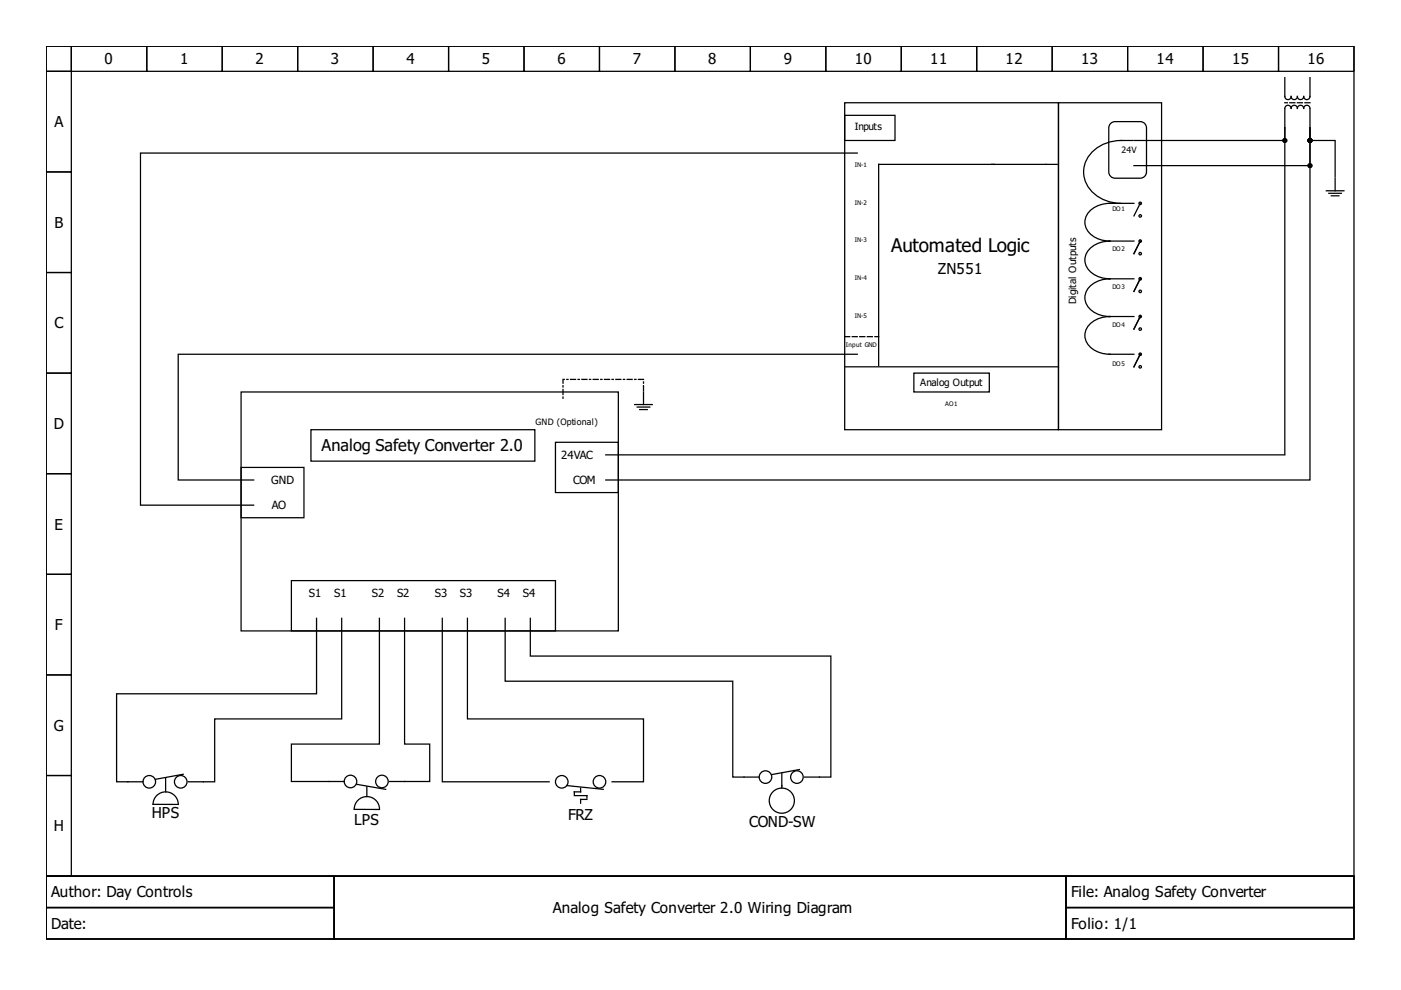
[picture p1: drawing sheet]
<svg xmlns="http://www.w3.org/2000/svg" width="297mm" height="210mm" viewBox="0 0 297 210" stroke-linecap="round" stroke-linejoin="round" font-family="sans-serif">
<g fill="none" stroke="#000" stroke-width=".27">
<path d="M9.8 9.8h277.3v176h-277.3zM9.8 9.8h5.3v5.3h-5.3zM9.8 15.1h5.3v21.4h-5.3zM15.1 9.8h16v5.3h-16zM31.1 9.8h16v5.3h-16zM47.1 9.8h16v5.3h-16zM63.1 9.8h16v5.3h-16zM79.1 9.8h16v5.3h-16zM95.1 9.8h16v5.3h-16zM111.1 9.8h16v5.3h-16zM127.1 9.8h16v5.3h-16zM143.1 9.8h16v5.3h-16z"/>
<path d="M159.1 9.8h16v5.3h-16zM175.1 9.8h16v5.3h-16zM191.1 9.8h16v5.3h-16zM207.1 9.8h16v5.3h-16zM223.1 9.8h16v5.3h-16zM239.1 9.8h16v5.3h-16zM255.1 9.8h16v5.3h-16zM271.1 9.8h16v5.3h-16zM272.4 16.5v4a.67 .67 0 0 0 .7 .6 .67 .67 0 0 0 .6-.6 .67 .67 0 0 0 .7 .6 .67 .67 0 0 0 .7-.6 .67 .67 0 0 0 .6 .6 .67 .67 0 0 0 .7-.6 .67 .67 0 0 0 .7 .6 .67 .67 0 0 0 .6-.6v-4M9.8 36.5h5.3v21.3h-5.3zM179.1 21.8h45.3v69.3h-45.3zM179.1 24.5h10.7v5.3h-10.7z"/>
<path d="M181.8 32.5h-152v74.6h24M224.1 34.9h-37.8v42.6M224.4 21.8h21.9v69.3h-21.9zM235.3 26.3l.7-.4 .4-.1h5.3a1.33 1.33 0 0 1 1.4 1.3v9.4a1.33 1.33 0 0 1-1.4 1.3h-5.3a1.33 1.33 0 0 1-1.3-1.3v-9.4zM237.7 29.8a7.7 7.7 0 0 0-7.9 5.7 6.7 6.7 0 0 0 5.5 7.3l2.3 .3M237.7 29.8h2.4M272.4 23a.67 .67 0 0 1 .7-.7 .67 .67 0 0 1 .6 .7 .67 .67 0 0 1 .7-.7 .67 .67 0 0 1 .7 .7 .67 .67 0 0 1 .6-.7 .67 .67 0 0 1 .7 .7 .67 .67 0 0 1 .7-.7 .67 .67 0 0 1 .6 .7M272.4 23.1v4M272.4 27.1v2.7h-32M272.4 27.1v69.3h-144M277.7 23.1v4M277.7 27.1v2.7h5.4v7.7"/>
<path d="M277.7 27.1v8h-37.3M277.7 27.1v74.7h-149.3M283.1 37.8v2.7M9.8 57.8h5.3v21.3h-5.3zM235.1 43.1h5.3M235.1 51.1h5.3M235.1 59.1h5.3M235.3 43.1a5.1 5.1 0 0 0-5.2 3.3 4 4 0 0 0 3.4 4.5l1.8 .2a5.1 5.1 0 0 0-5.2 3.3 4 4 0 0 0 3.4 4.5l1.8 .2a5.1 5.1 0 0 0-5.2 3.3 4 4 0 0 0 3.4 4.5l1.8 .2a5.1 5.1 0 0 0-5.2 3.3 4 4 0 0 0 3.4 4.5l1.8 .2M241.7 51.1l-1.3 2.7M241.7 59.1l-1.3 2.7M241.7 43.1l-1.3 2.7M281.2 40.5h3.7"/>
<path d="M281.7 41h2.7M282.3 41.5h1.6M9.8 79.1h5.3v21.3h-5.3zM179.1 77.8h45.3M181.8 75.1h-144v26.7h16M193.8 79.1h16v4h-16zM235.1 75.1h5.3M235.1 67.1h5.3M241.7 67.1l-1.3 2.7M241.7 75.1l-1.3 2.7M51.1 83.1h80v50.7h-80zM51.1 99.1h13.3v10.7h-13.3z"/>
<path d="M65.9 91.1h47.5v6.7h-47.5zM117.8 93.8h13.3v10.6h-13.3zM134.6 85.8h3.7M135.1 86.3h2.7M135.6 86.8h1.6M136.4 83.1v2.7M9.8 100.4h5.3v21.4h-5.3zM9.8 121.8h5.3v21.3h-5.3zM61.8 123.1h56v10.7h-56zM67.1 131.1v16h-42.4v18.7h5.6M72.4 131.1v21.3h-26.9v13.4h-5.6M80.4 131.1v26.7h-18.6v7.9h11.2"/>
<path d="M85.8 131.1v26.7h5.3v7.9h-8.5M93.8 131.1v34.7h22.6M99.1 131.1v21.3h37.3v13.4h-6.6M107.1 131.1v13.3h48.3v20.4h5.6M112.4 131.1v8h63.8v25.7h-5.6M9.8 143.1h5.3v21.3h-5.3zM9.8 164.4h5.3v21.4h-5.3zM35.1 165v2.6M37.8 170.5a2.67 2.67 0 0 0-2.7-2.6 2.67 2.67 0 0 0-2.6 2.6l5.3 .1M38.9 164.2l-5.9 1M75.1 171.5a2.67 2.67 0 0 1 2.7-2.6 2.67 2.67 0 0 1 2.7 2.6M75.1 171.6h5.3"/>
<path d="M75.6 166.3l6.2 1.1M77.8 166.8v1.9M120.2 166.6l7.7 .8M121.8 168.7h2.6v.5M123.1 167.1v.8h-1.3v.5M124.4 169.5h-1.3v.8M165.8 164v3.1M169.5 163.2l-5.9 1M9.8 185.8h277.3v13.3h-277.3zM9.8 185.8h61v6.6h-61zM9.8 192.4h61v6.7h-61zM70.8 185.8h155.2v13.3h-155.2z"/>
<path d="M226 185.8h61.1v6.6h-61.1zM226 192.4h61.1v6.7h-61.1z"/>
<circle cx="241.7" cy="59.1" r=".27"/>
<circle cx="241.7" cy="53.8" r=".27"/>
<circle cx="241.7" cy="43.1" r=".27"/>
<circle cx="241.7" cy="51.1" r=".27"/>
<circle cx="241.7" cy="45.8" r=".27"/>
<circle cx="241.7" cy="69.8" r=".27"/>
<circle cx="241.7" cy="75.1" r=".27"/>
<circle cx="241.7" cy="77.8" r=".27"/>
<circle cx="241.7" cy="67.1" r=".27"/>
<circle cx="241.7" cy="61.8" r=".27"/>
<circle cx="31.7" cy="165.8" r="1.33"/>
<circle cx="38.3" cy="165.8" r="1.33"/>
<circle cx="74.3" cy="165.7" r="1.33"/>
<circle cx="81" cy="165.7" r="1.33"/>
<circle cx="119.1" cy="165.8" r="1.33"/>
<circle cx="127.1" cy="165.8" r="1.33"/>
<circle cx="162.3" cy="164.8" r="1.33"/>
<circle cx="165.8" cy="169.8" r="2.67"/>
<circle cx="169" cy="164.8" r="1.33"/>
</g>
<path d="M277.7 21.8h-5.3M179.1 71.4h7.2" fill="none" stroke="#000" stroke-width=".27" stroke-dasharray="1.1 .5"/>
<g fill="#000" stroke="#000" stroke-width=".27">
<circle cx="272.4" cy="29.8" r=".4"/>
<circle cx="277.7" cy="35.1" r=".4"/>
<circle cx="277.7" cy="29.8" r=".4"/>
</g>
<path d="M136.4 82.8v-2.4h-17v4.3" fill="none" stroke="#000" stroke-width=".27" stroke-dasharray="1.1 .5 .3 .5"/>
<text font-size="4" x="189" y="53.5">Automated Logic</text>
<text font-size="3.5" x="68.2" y="95.6">Analog Safety Converter 2.0</text>
<g font-size="3.2">
<text x="22.2" y="13.7">0</text>
<text x="38.2" y="13.7">1</text>
<text x="54.2" y="13.7">2</text>
<text x="70.2" y="13.7">3</text>
<text x="86.2" y="13.7">4</text>
<text x="102.2" y="13.7">5</text>
<text x="118.2" y="13.7">6</text>
<text x="134.2" y="13.7">7</text>
<text x="150.2" y="13.7">8</text>
<text x="166.2" y="13.7">9</text>
<text x="181.2" y="13.7">10</text>
<text x="197.2" y="13.7">11</text>
<text x="213.2" y="13.7">12</text>
<text x="229.2" y="13.7">13</text>
<text x="245.2" y="13.7">14</text>
<text x="261.2" y="13.7">15</text>
<text x="277.2" y="13.7">16</text>
<text x="11.5" y="27">A</text>
<text x="11.5" y="48.3">B</text>
<text x="198.8" y="58">ZN551</text>
<text x="11.5" y="69.6">C</text>
<text x="11.4" y="91">D</text>
<text x="11.5" y="112.3">E</text>
<text x="11.7" y="133.6">F</text>
<text x="11.4" y="155">G</text>
<text x="32.2" y="173.5">HPS</text>
<text x="120.4" y="173.8">FRZ</text>
<text x="11.4" y="176.3">H</text>
<text x="75.1" y="174.8">LPS</text>
<text x="158.8" y="175.4">COND-SW</text>
<text x="10.9" y="190.3">Author: Day Controls</text>
<text x="227.1" y="190.3">File: Analog Safety Converter</text>
<text x="10.9" y="197">Date:</text>
<text x="117.2" y="193.6">Analog Safety Converter 2.0 Wiring Diagram</text>
<text x="227.1" y="197">Folio: 1/1</text>
</g>
<g font-size="2.4">
<text x="119" y="97.2">24VAC</text>
<text x="57.5" y="102.6">GND</text>
<text x="57.6" y="107.9">AO</text>
<text x="121.5" y="102.6">COM</text>
<text x="65.5" y="126.6">S1</text>
<text x="70.8" y="126.6">S1</text>
<text x="78.8" y="126.6">S2</text>
<text x="84.2" y="126.6">S2</text>
<text x="92.2" y="126.6">S3</text>
<text x="97.5" y="126.6">S3</text>
<text x="105.5" y="126.6">S4</text>
<text x="110.8" y="126.6">S4</text>
</g>
<g font-size="2.1">
<text x="181.2" y="27.7">Inputs</text>
<text x="228.1" y="64.4" transform="rotate(-90 228.1 64.4)">Digital Outputs</text>
<text x="195.1" y="81.8">Analog Output</text>
</g>
<g font-size="1.9">
<text x="237.7" y="32.5">24V</text>
<text x="113.5" y="90">GND (Optional)</text>
</g>
<g font-size="1.3">
<text x="181.2" y="35.4">IN-1</text>
<text x="181.2" y="43.4">IN-2</text>
<text x="235.9" y="44.7">DO1</text>
<text x="181.2" y="51.4">IN-3</text>
<text x="235.9" y="53.2">DO2</text>
<text x="181.2" y="59.4">IN-4</text>
<text x="235.9" y="61.2">DO3</text>
<text x="181.2" y="67.4">IN-5</text>
<text x="235.9" y="69.2">DO4</text>
<text x="179.4" y="73.5">Input GND</text>
<text x="235.9" y="77.5">DO5</text>
<text x="200.4" y="86">AO1</text>
</g>
</svg>
